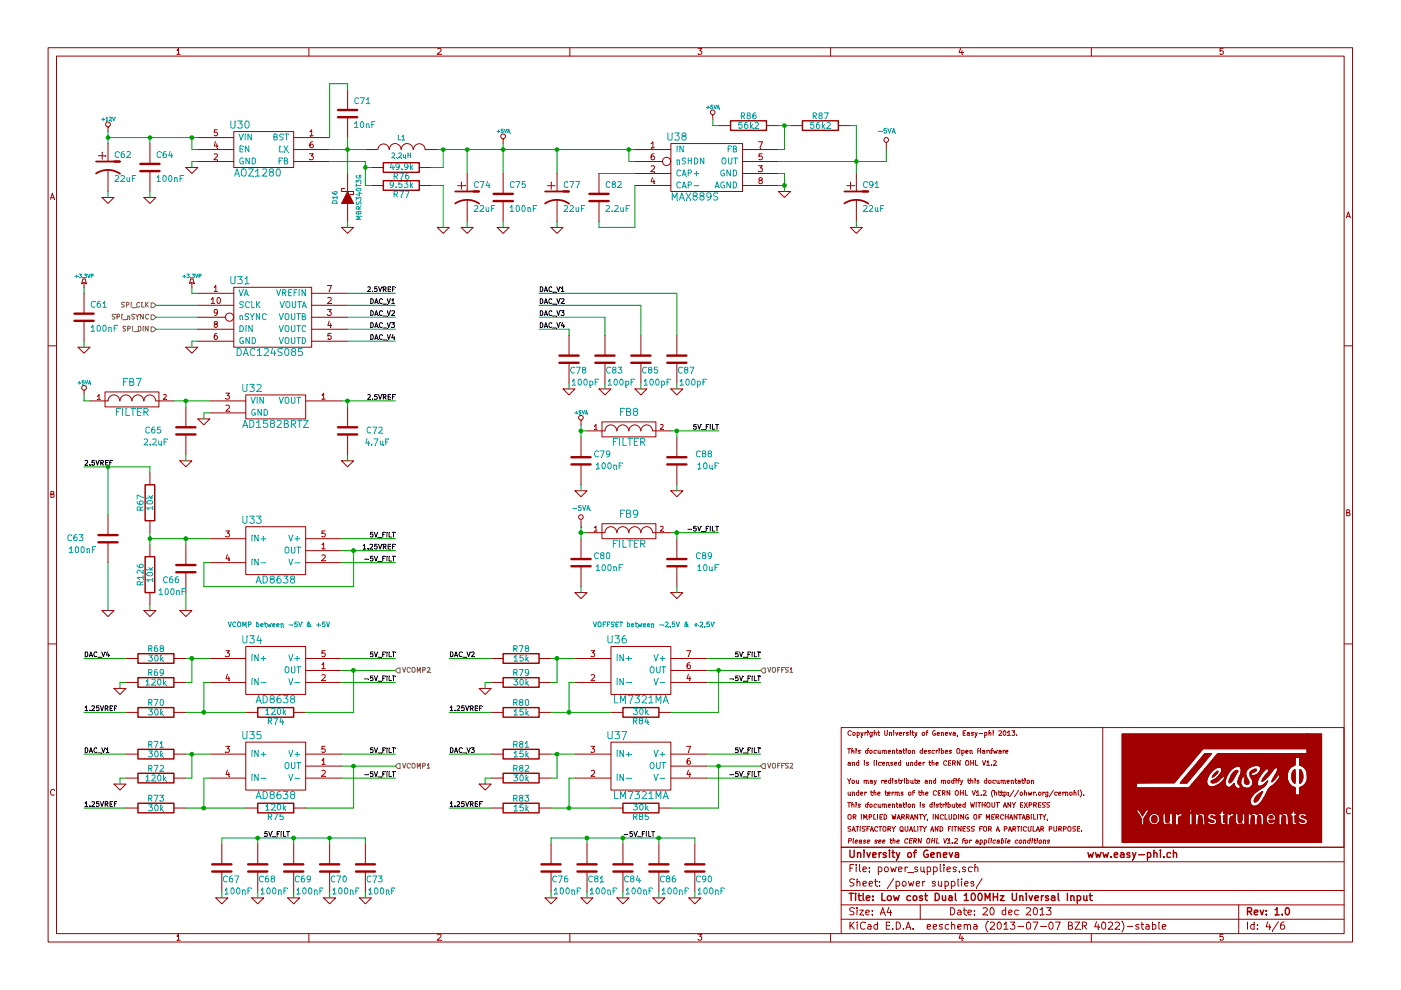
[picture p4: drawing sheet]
EESchema Schematic File Version 2
LIBS:power
LIBS:device
LIBS:transistors
LIBS:conn
LIBS:linear
LIBS:regul
LIBS:74xx
LIBS:cmos4000
LIBS:adc-dac
LIBS:memory
LIBS:xilinx
LIBS:special
LIBS:microcontrollers
LIBS:dsp
LIBS:microchip
LIBS:analog_switches
LIBS:motorola
LIBS:texas
LIBS:intel
LIBS:audio
LIBS:interface
LIBS:digital-audio
LIBS:philips
LIBS:display
LIBS:cypress
LIBS:siliconi
LIBS:opto
LIBS:atmel
LIBS:contrib
LIBS:valves
LIBS:kicad_homemade_lib
LIBS:top_level_easyphi-cache
EELAYER 27 0
EELAYER END
$Descr A4 11693 8268
encoding utf-8
Sheet 4 6
Title "Low cost Dual 100MHz Universal Input"
Date "20 dec 2013"
Rev "1.0"
Comp "University of Geneva                       www.easy-phi.ch"
Comment1 ""
Comment2 ""
Comment3 ""
Comment4 ""
$EndDescr
$Comp
L C C71
U 1 1
P 2900 950
F 0 "C71" H 2950 1050 50  0000 L CNN
F 1 "10nF" H 2950 850 50  0000 L CNN
F 2 "" H 2900 950 60  0001 C CNN
F 3 "" H 2900 950 60  0001 C CNN
	1    2900 950 
	1    0    0    -1  
$EndComp
$Comp
L C C75
U 1 1
P 4200 1650
F 0 "C75" H 4250 1750 50  0000 L CNN
F 1 "100nF" H 4250 1550 50  0000 L CNN
F 2 "" H 4200 1650 60  0001 C CNN
F 3 "" H 4200 1650 60  0001 C CNN
	1    4200 1650
	1    0    0    -1  
$EndComp
$Comp
L DIODESCH D16
U 1 1
P 2900 1650
F 0 "D16" H 2900 1750 40  0000 C CNN
F 1 "MBRS340T3G" H 2900 1550 40  0000 C CNN
F 2 "" H 2900 1650 60  0001 C CNN
F 3 "" H 2900 1650 60  0001 C CNN
	1    2900 1650
	0    -1   -1   0   
$EndComp
$Comp
L INDUCTOR L1
U 1 1
P 3350 1250
F 0 "L1" V 3450 1250 40  0000 C CNN
F 1 "2.2uH" V 3300 1250 40  0000 C CNN
F 2 "" H 3350 1250 60  0001 C CNN
F 3 "" H 3350 1250 60  0001 C CNN
	1    3350 1250
	0    -1   -1   0   
$EndComp
$Comp
L CP1 C74
U 1 1
P 3900 1650
F 0 "C74" H 3950 1750 50  0000 L CNN
F 1 "22uF" H 3950 1550 50  0000 L CNN
F 2 "" H 3900 1650 60  0001 C CNN
F 3 "" H 3900 1650 60  0001 C CNN
	1    3900 1650
	1    0    0    -1  
$EndComp
$Comp
L AOZ1280 U30
U 1 1
P 2200 1250
F 0 "U30" H 2000 1450 60  0000 C CNN
F 1 "AOZ1280" H 2150 1050 60  0000 C CNN
F 2 "~" H 2000 1550 60  0000 C CNN
F 3 "~" H 2000 1550 60  0000 C CNN
	1    2200 1250
	1    0    0    -1  
$EndComp
$Comp
L GND #PWR144
U 1 1
P 2900 1900
F 0 "#PWR144" H 2900 1900 30  0001 C CNN
F 1 "GND" H 2900 1830 30  0001 C CNN
F 2 "" H 2900 1900 60  0001 C CNN
F 3 "" H 2900 1900 60  0001 C CNN
	1    2900 1900
	1    0    0    -1  
$EndComp
$Comp
L GND #PWR148
U 1 1
P 3900 1900
F 0 "#PWR148" H 3900 1900 30  0001 C CNN
F 1 "GND" H 3900 1830 30  0001 C CNN
F 2 "" H 3900 1900 60  0001 C CNN
F 3 "" H 3900 1900 60  0001 C CNN
	1    3900 1900
	1    0    0    -1  
$EndComp
$Comp
L GND #PWR152
U 1 1
P 4200 1900
F 0 "#PWR152" H 4200 1900 30  0001 C CNN
F 1 "GND" H 4200 1830 30  0001 C CNN
F 2 "" H 4200 1900 60  0001 C CNN
F 3 "" H 4200 1900 60  0001 C CNN
	1    4200 1900
	1    0    0    -1  
$EndComp
$Comp
L R R76
U 1 1
P 3350 1400
F 0 "R76" V 3430 1400 50  0000 C CNN
F 1 "49.9k" V 3350 1400 50  0000 C CNN
F 2 "" H 3350 1400 60  0001 C CNN
F 3 "" H 3350 1400 60  0001 C CNN
	1    3350 1400
	0    1    1    0   
$EndComp
$Comp
L R R77
U 1 1
P 3350 1550
F 0 "R77" V 3430 1550 50  0000 C CNN
F 1 "9.53k" V 3350 1550 50  0000 C CNN
F 2 "" H 3350 1550 60  0001 C CNN
F 3 "" H 3350 1550 60  0001 C CNN
	1    3350 1550
	0    1    1    0   
$EndComp
$Comp
L GND #PWR147
U 1 1
P 3700 1900
F 0 "#PWR147" H 3700 1900 30  0001 C CNN
F 1 "GND" H 3700 1830 30  0001 C CNN
F 2 "" H 3700 1900 60  0001 C CNN
F 3 "" H 3700 1900 60  0001 C CNN
	1    3700 1900
	1    0    0    -1  
$EndComp
$Comp
L +5VA #PWR151
U 1 1
P 4200 1200
F 0 "#PWR151" H 4200 1330 20  0001 C CNN
F 1 "+5VA" H 4200 1300 30  0000 C CNN
F 2 "" H 4200 1200 60  0000 C CNN
F 3 "" H 4200 1200 60  0000 C CNN
	1    4200 1200
	1    0    0    -1  
$EndComp
$Comp
L +12V #PWR127
U 1 1
P 900 1100
F 0 "#PWR127" H 900 1050 20  0001 C CNN
F 1 "+12V" H 900 1200 30  0000 C CNN
F 2 "" H 900 1100 60  0000 C CNN
F 3 "" H 900 1100 60  0000 C CNN
	1    900  1100
	1    0    0    -1  
$EndComp
$Comp
L GND #PWR136
U 1 1
P 1600 1400
F 0 "#PWR136" H 1600 1400 30  0001 C CNN
F 1 "GND" H 1600 1330 30  0001 C CNN
F 2 "" H 1600 1400 60  0001 C CNN
F 3 "" H 1600 1400 60  0001 C CNN
	1    1600 1400
	1    0    0    -1  
$EndComp
$Comp
L MAX889 U38
U 1 1
P 5900 1400
F 0 "U38" H 5650 1650 60  0000 C CNN
F 1 "MAX889S" H 5800 1150 60  0000 C CNN
F 2 "" H 5150 1650 60  0000 C CNN
F 3 "" H 5150 1650 60  0000 C CNN
	1    5900 1400
	1    0    0    -1  
$EndComp
$Comp
L CP1 C77
U 1 1
P 4650 1650
F 0 "C77" H 4700 1750 50  0000 L CNN
F 1 "22uF" H 4700 1550 50  0000 L CNN
F 2 "" H 4650 1650 60  0001 C CNN
F 3 "" H 4650 1650 60  0001 C CNN
	1    4650 1650
	1    0    0    -1  
$EndComp
$Comp
L C C82
U 1 1
P 5000 1650
F 0 "C82" H 5050 1750 50  0000 L CNN
F 1 "2.2uF" H 5050 1550 50  0000 L CNN
F 2 "" H 5000 1650 60  0001 C CNN
F 3 "" H 5000 1650 60  0001 C CNN
	1    5000 1650
	1    0    0    -1  
$EndComp
$Comp
L GND #PWR154
U 1 1
P 4650 1900
F 0 "#PWR154" H 4650 1900 30  0001 C CNN
F 1 "GND" H 4650 1830 30  0001 C CNN
F 2 "" H 4650 1900 60  0001 C CNN
F 3 "" H 4650 1900 60  0001 C CNN
	1    4650 1900
	1    0    0    -1  
$EndComp
$Comp
L GND #PWR170
U 1 1
P 6550 1600
F 0 "#PWR170" H 6550 1600 30  0001 C CNN
F 1 "GND" H 6550 1530 30  0001 C CNN
F 2 "" H 6550 1600 60  0001 C CNN
F 3 "" H 6550 1600 60  0001 C CNN
	1    6550 1600
	1    0    0    -1  
$EndComp
$Comp
L R R86
U 1 1
P 6250 1050
F 0 "R86" V 6330 1050 50  0000 C CNN
F 1 "56k2" V 6250 1050 50  0000 C CNN
F 2 "" H 6250 1050 60  0001 C CNN
F 3 "" H 6250 1050 60  0001 C CNN
	1    6250 1050
	0    -1   -1   0   
$EndComp
$Comp
L +5VA #PWR169
U 1 1
P 5950 1000
F 0 "#PWR169" H 5950 1130 20  0001 C CNN
F 1 "+5VA" H 5950 1100 30  0000 C CNN
F 2 "" H 5950 1000 60  0000 C CNN
F 3 "" H 5950 1000 60  0000 C CNN
	1    5950 1000
	1    0    0    -1  
$EndComp
$Comp
L R R87
U 1 1
P 6850 1050
F 0 "R87" V 6930 1050 50  0000 C CNN
F 1 "56k2" V 6850 1050 50  0000 C CNN
F 2 "" H 6850 1050 60  0001 C CNN
F 3 "" H 6850 1050 60  0001 C CNN
	1    6850 1050
	0    -1   -1   0   
$EndComp
$Comp
L -5VA #PWR172
U 1 1
P 7400 1250
F 0 "#PWR172" H 7400 1450 40  0001 C CNN
F 1 "-5VA" H 7400 1400 40  0000 C CNN
F 2 "" H 7400 1250 60  0000 C CNN
F 3 "" H 7400 1250 60  0000 C CNN
	1    7400 1250
	1    0    0    -1  
$EndComp
$Comp
L CP1 C91
U 1 1
P 7150 1650
F 0 "C91" H 7200 1750 50  0000 L CNN
F 1 "22uF" H 7200 1550 50  0000 L CNN
F 2 "" H 7150 1650 60  0001 C CNN
F 3 "" H 7150 1650 60  0001 C CNN
	1    7150 1650
	1    0    0    -1  
$EndComp
$Comp
L GND #PWR171
U 1 1
P 7150 1900
F 0 "#PWR171" H 7150 1900 30  0001 C CNN
F 1 "GND" H 7150 1830 30  0001 C CNN
F 2 "" H 7150 1900 60  0001 C CNN
F 3 "" H 7150 1900 60  0001 C CNN
	1    7150 1900
	1    0    0    -1  
$EndComp
Connection ~ 3900 1250
Wire Wire Line
	3900 1250 3900 1450
Wire Wire Line
	3650 1250 5300 1250
Wire Wire Line
	2750 1150 2750 700 
Wire Wire Line
	2750 700  2900 700 
Wire Wire Line
	2900 700  2900 750 
Wire Wire Line
	2900 1900 2900 1850
Wire Wire Line
	2750 1250 3050 1250
Wire Wire Line
	4200 1200 4200 1450
Wire Wire Line
	3900 1900 3900 1850
Wire Wire Line
	4200 1850 4200 1900
Connection ~ 4200 1250
Wire Wire Line
	2900 1150 2900 1450
Connection ~ 2900 1250
Wire Wire Line
	3700 1900 3700 1550
Wire Wire Line
	3700 1550 3600 1550
Wire Wire Line
	3600 1400 3700 1400
Wire Wire Line
	3700 1400 3700 1250
Connection ~ 3700 1250
Wire Wire Line
	3050 1550 3100 1550
Wire Wire Line
	3050 1350 3050 1550
Wire Wire Line
	3050 1350 2750 1350
Wire Wire Line
	3100 1400 3050 1400
Connection ~ 3050 1400
Wire Wire Line
	1650 1250 1600 1250
Wire Wire Line
	900  1150 1650 1150
Connection ~ 1600 1150
Wire Wire Line
	1650 1350 1600 1350
Wire Wire Line
	1600 1350 1600 1400
Wire Wire Line
	4650 1900 4650 1850
Wire Wire Line
	4650 1450 4650 1250
Connection ~ 4650 1250
Wire Wire Line
	5300 1350 5250 1350
Wire Wire Line
	5250 1350 5250 1250
Connection ~ 5250 1250
Wire Wire Line
	5300 1450 5000 1450
Wire Wire Line
	5000 1850 5000 1900
Wire Wire Line
	5000 1900 5300 1900
Wire Wire Line
	5300 1900 5300 1550
Wire Wire Line
	6550 1450 6550 1600
Wire Wire Line
	6550 1450 6500 1450
Wire Wire Line
	6500 1550 6550 1550
Connection ~ 6550 1550
Wire Wire Line
	6000 1050 5950 1050
Wire Wire Line
	5950 1050 5950 1000
Wire Wire Line
	6500 1250 6550 1250
Wire Wire Line
	6550 1250 6550 1050
Wire Wire Line
	6500 1050 6600 1050
Connection ~ 6550 1050
Wire Wire Line
	6500 1350 7400 1350
Wire Wire Line
	7400 1350 7400 1250
Wire Wire Line
	7100 1050 7150 1050
Wire Wire Line
	7150 1050 7150 1450
Connection ~ 7150 1350
Wire Wire Line
	7150 1900 7150 1850
$Comp
L DAC124S085 U31
U 1 1
P 2250 2650
F 0 "U31" H 2000 2950 60  0000 C CNN
F 1 "DAC124S085" H 2250 2350 60  0000 C CNN
F 2 "" H 2250 3000 60  0000 C CNN
F 3 "" H 2250 3000 60  0000 C CNN
	1    2250 2650
	1    0    0    -1  
$EndComp
$Comp
L CP1 C62
U 1 1
P 900 1400
F 0 "C62" H 950 1500 50  0000 L CNN
F 1 "22uF" H 950 1300 50  0000 L CNN
F 2 "" H 900 1400 60  0001 C CNN
F 3 "" H 900 1400 60  0001 C CNN
	1    900  1400
	1    0    0    -1  
$EndComp
$Comp
L C C64
U 1 1
P 1250 1400
F 0 "C64" H 1300 1500 50  0000 L CNN
F 1 "100nF" H 1300 1300 50  0000 L CNN
F 2 "" H 1250 1400 60  0001 C CNN
F 3 "" H 1250 1400 60  0001 C CNN
	1    1250 1400
	1    0    0    -1  
$EndComp
$Comp
L GND #PWR128
U 1 1
P 900 1650
F 0 "#PWR128" H 900 1650 30  0001 C CNN
F 1 "GND" H 900 1580 30  0001 C CNN
F 2 "" H 900 1650 60  0001 C CNN
F 3 "" H 900 1650 60  0001 C CNN
	1    900  1650
	1    0    0    -1  
$EndComp
$Comp
L GND #PWR132
U 1 1
P 1250 1650
F 0 "#PWR132" H 1250 1650 30  0001 C CNN
F 1 "GND" H 1250 1580 30  0001 C CNN
F 2 "" H 1250 1650 60  0001 C CNN
F 3 "" H 1250 1650 60  0001 C CNN
	1    1250 1650
	1    0    0    -1  
$EndComp
Wire Wire Line
	1600 1250 1600 1150
Wire Wire Line
	900  1100 900  1200
Connection ~ 900  1150
Wire Wire Line
	1250 1150 1250 1200
Connection ~ 1250 1150
Wire Wire Line
	900  1600 900  1650
Wire Wire Line
	1250 1600 1250 1650
$Comp
L C C61
U 1 1
P 700 2650
F 0 "C61" H 750 2750 50  0000 L CNN
F 1 "100nF" H 750 2550 50  0000 L CNN
F 2 "" H 700 2650 60  0001 C CNN
F 3 "" H 700 2650 60  0001 C CNN
	1    700  2650
	1    0    0    -1  
$EndComp
$Comp
L GND #PWR138
U 1 1
P 1600 2900
F 0 "#PWR138" H 1600 2900 30  0001 C CNN
F 1 "GND" H 1600 2830 30  0001 C CNN
F 2 "" H 1600 2900 60  0001 C CNN
F 3 "" H 1600 2900 60  0001 C CNN
	1    1600 2900
	1    0    0    -1  
$EndComp
$Comp
L GND #PWR125
U 1 1
P 700 2900
F 0 "#PWR125" H 700 2900 30  0001 C CNN
F 1 "GND" H 700 2830 30  0001 C CNN
F 2 "" H 700 2900 60  0001 C CNN
F 3 "" H 700 2900 60  0001 C CNN
	1    700  2900
	1    0    0    -1  
$EndComp
Wire Wire Line
	700  2900 700  2850
Wire Wire Line
	700  2450 700  2400
Wire Wire Line
	1650 2850 1600 2850
Wire Wire Line
	1600 2850 1600 2900
Wire Wire Line
	1650 2450 1600 2450
Wire Wire Line
	1600 2450 1600 2400
Text HLabel 1300 2550 0    40   Input ~ 0
SPI_CLK
Text HLabel 1300 2650 0    40   Input ~ 0
SPI_nSYNC
Text HLabel 1300 2750 0    40   Input ~ 0
SPI_DIN
Wire Wire Line
	1650 2550 1300 2550
Wire Wire Line
	1300 2650 1650 2650
Wire Wire Line
	1650 2750 1300 2750
$Comp
L AD1582BRTZ U32
U 1 1
P 2300 3400
F 0 "U32" H 2100 3550 60  0000 C CNN
F 1 "AD1582BRTZ" H 2300 3250 60  0000 C CNN
F 2 "~" H 2300 3400 60  0000 C CNN
F 3 "~" H 2300 3400 60  0000 C CNN
	1    2300 3400
	1    0    0    -1  
$EndComp
$Comp
L FILTER FB7
U 1 1
P 1100 3350
F 0 "FB7" H 1100 3500 60  0000 C CNN
F 1 "FILTER" H 1100 3250 60  0000 C CNN
F 2 "~" H 1100 3350 60  0000 C CNN
F 3 "~" H 1100 3350 60  0000 C CNN
	1    1100 3350
	1    0    0    -1  
$EndComp
$Comp
L GND #PWR139
U 1 1
P 1700 3500
F 0 "#PWR139" H 1700 3500 30  0001 C CNN
F 1 "GND" H 1700 3430 30  0001 C CNN
F 2 "" H 1700 3500 60  0001 C CNN
F 3 "" H 1700 3500 60  0001 C CNN
	1    1700 3500
	1    0    0    -1  
$EndComp
Wire Wire Line
	1750 3450 1700 3450
Wire Wire Line
	1700 3450 1700 3500
$Comp
L +5VA #PWR126
U 1 1
P 700 3300
F 0 "#PWR126" H 700 3430 20  0001 C CNN
F 1 "+5VA" H 700 3400 30  0000 C CNN
F 2 "" H 700 3300 60  0000 C CNN
F 3 "" H 700 3300 60  0000 C CNN
	1    700  3300
	1    0    0    -1  
$EndComp
Wire Wire Line
	750  3350 700  3350
Wire Wire Line
	700  3350 700  3300
$Comp
L C C65
U 1 1
P 1550 3600
F 0 "C65" H 1750 3600 50  0000 L CNN
F 1 "2.2uF" H 1700 3500 50  0000 L CNN
F 2 "" H 1550 3600 60  0001 C CNN
F 3 "" H 1550 3600 60  0001 C CNN
	1    1550 3600
	-1   0    0    -1  
$EndComp
$Comp
L GND #PWR134
U 1 1
P 1550 3850
F 0 "#PWR134" H 1550 3850 30  0001 C CNN
F 1 "GND" H 1550 3780 30  0001 C CNN
F 2 "" H 1550 3850 60  0001 C CNN
F 3 "" H 1550 3850 60  0001 C CNN
	1    1550 3850
	1    0    0    -1  
$EndComp
Wire Wire Line
	1550 3850 1550 3800
Wire Wire Line
	1450 3350 1750 3350
Wire Wire Line
	1550 3400 1550 3350
Connection ~ 1550 3350
$Comp
L C C72
U 1 1
P 2900 3600
F 0 "C72" H 2600 3600 50  0000 L CNN
F 1 "4.7uF" H 2550 3500 50  0000 L CNN
F 2 "" H 2900 3600 60  0001 C CNN
F 3 "" H 2900 3600 60  0001 C CNN
	1    2900 3600
	-1   0    0    -1  
$EndComp
$Comp
L GND #PWR145
U 1 1
P 2900 3850
F 0 "#PWR145" H 2900 3850 30  0001 C CNN
F 1 "GND" H 2900 3780 30  0001 C CNN
F 2 "" H 2900 3850 60  0001 C CNN
F 3 "" H 2900 3850 60  0001 C CNN
	1    2900 3850
	1    0    0    -1  
$EndComp
Wire Wire Line
	2900 3850 2900 3800
Wire Wire Line
	2850 3350 3300 3350
Wire Wire Line
	2900 3350 2900 3400
Connection ~ 2900 3350
Text Label 3300 3350 2    40   ~ 0
2.5VREF
Text Label 3300 2450 2    40   ~ 0
2.5VREF
Wire Wire Line
	3300 2450 2900 2450
Wire Wire Line
	2900 2550 3300 2550
Wire Wire Line
	2900 2650 3300 2650
Wire Wire Line
	2900 2750 3300 2750
Wire Wire Line
	3300 2850 2900 2850
Text Label 3300 2550 2    40   ~ 0
DAC_V1
Text Label 3300 2650 2    40   ~ 0
DAC_V2
Text Label 3300 2750 2    40   ~ 0
DAC_V3
Text Label 3300 2850 2    40   ~ 0
DAC_V4
$Comp
L AD8638 U33
U 1 1
P 2300 4600
F 0 "U33" H 2100 4850 60  0000 C CNN
F 1 "AD8638" H 2300 4350 60  0000 C CNN
F 2 "~" H 2300 4600 60  0000 C CNN
F 3 "~" H 2300 4600 60  0000 C CNN
	1    2300 4600
	1    0    0    -1  
$EndComp
Text Label 700  3900 0    40   ~ 0
2.5VREF
$Comp
L C C63
U 1 1
P 900 4500
F 0 "C63" H 1100 4500 50  0000 L CNN
F 1 "100nF" H 1000 4400 50  0000 L CNN
F 2 "" H 900 4500 60  0001 C CNN
F 3 "" H 900 4500 60  0001 C CNN
	1    900  4500
	-1   0    0    -1  
$EndComp
Wire Wire Line
	700  3900 1250 3900
Wire Wire Line
	1250 3900 1250 3950
Wire Wire Line
	900  4300 900  3900
Connection ~ 900  3900
$Comp
L GND #PWR133
U 1 1
P 1250 5100
F 0 "#PWR133" H 1250 5100 30  0001 C CNN
F 1 "GND" H 1250 5030 30  0001 C CNN
F 2 "" H 1250 5100 60  0001 C CNN
F 3 "" H 1250 5100 60  0001 C CNN
	1    1250 5100
	1    0    0    -1  
$EndComp
$Comp
L GND #PWR129
U 1 1
P 900 5100
F 0 "#PWR129" H 900 5100 30  0001 C CNN
F 1 "GND" H 900 5030 30  0001 C CNN
F 2 "" H 900 5100 60  0001 C CNN
F 3 "" H 900 5100 60  0001 C CNN
	1    900  5100
	1    0    0    -1  
$EndComp
Wire Wire Line
	900  5100 900  4700
Wire Wire Line
	1250 5050 1250 5100
$Comp
L C C66
U 1 1
P 1550 4750
F 0 "C66" H 1600 4650 50  0000 L CNN
F 1 "100nF" H 1550 4550 50  0000 L CNN
F 2 "" H 1550 4750 60  0001 C CNN
F 3 "" H 1550 4750 60  0001 C CNN
	1    1550 4750
	-1   0    0    -1  
$EndComp
Wire Wire Line
	1750 4700 1700 4700
Wire Wire Line
	1700 4700 1700 4900
Wire Wire Line
	1700 4900 2950 4900
Wire Wire Line
	2950 4900 2950 4600
Wire Wire Line
	2850 4600 3300 4600
Connection ~ 2950 4600
Text Label 3300 4600 2    40   ~ 0
1.25VREF
Wire Wire Line
	1250 4500 1750 4500
Wire Wire Line
	1550 4550 1550 4500
Connection ~ 1550 4500
Wire Wire Line
	1550 5100 1550 4950
$Comp
L FILTER FB8
U 1 1
P 5250 3600
F 0 "FB8" H 5250 3750 60  0000 C CNN
F 1 "FILTER" H 5250 3500 60  0000 C CNN
F 2 "~" H 5250 3600 60  0000 C CNN
F 3 "~" H 5250 3600 60  0000 C CNN
	1    5250 3600
	1    0    0    -1  
$EndComp
$Comp
L FILTER FB9
U 1 1
P 5250 4450
F 0 "FB9" H 5250 4600 60  0000 C CNN
F 1 "FILTER" H 5250 4350 60  0000 C CNN
F 2 "~" H 5250 4450 60  0000 C CNN
F 3 "~" H 5250 4450 60  0000 C CNN
	1    5250 4450
	1    0    0    -1  
$EndComp
$Comp
L C C79
U 1 1
P 4850 3850
F 0 "C79" H 4600 3900 50  0000 L CNN
F 1 "100nF" H 4500 3800 50  0000 L CNN
F 2 "" H 4850 3850 60  0001 C CNN
F 3 "" H 4850 3850 60  0001 C CNN
	1    4850 3850
	-1   0    0    -1  
$EndComp
$Comp
L C C80
U 1 1
P 4850 4700
F 0 "C80" H 4600 4750 50  0000 L CNN
F 1 "100nF" H 4500 4650 50  0000 L CNN
F 2 "" H 4850 4700 60  0001 C CNN
F 3 "" H 4850 4700 60  0001 C CNN
	1    4850 4700
	-1   0    0    -1  
$EndComp
$Comp
L GND #PWR157
U 1 1
P 4850 4100
F 0 "#PWR157" H 4850 4100 30  0001 C CNN
F 1 "GND" H 4850 4030 30  0001 C CNN
F 2 "" H 4850 4100 60  0001 C CNN
F 3 "" H 4850 4100 60  0001 C CNN
	1    4850 4100
	1    0    0    -1  
$EndComp
$Comp
L GND #PWR159
U 1 1
P 4850 4950
F 0 "#PWR159" H 4850 4950 30  0001 C CNN
F 1 "GND" H 4850 4880 30  0001 C CNN
F 2 "" H 4850 4950 60  0001 C CNN
F 3 "" H 4850 4950 60  0001 C CNN
	1    4850 4950
	1    0    0    -1  
$EndComp
$Comp
L +5VA #PWR156
U 1 1
P 4850 3550
F 0 "#PWR156" H 4850 3680 20  0001 C CNN
F 1 "+5VA" H 4850 3650 30  0000 C CNN
F 2 "" H 4850 3550 60  0000 C CNN
F 3 "" H 4850 3550 60  0000 C CNN
	1    4850 3550
	1    0    0    -1  
$EndComp
Wire Wire Line
	4900 3600 4850 3600
Wire Wire Line
	4850 3550 4850 3650
Connection ~ 4850 3600
$Comp
L -5VA #PWR158
U 1 1
P 4850 4400
F 0 "#PWR158" H 4850 4600 40  0001 C CNN
F 1 "-5VA" H 4850 4550 40  0000 C CNN
F 2 "" H 4850 4400 60  0000 C CNN
F 3 "" H 4850 4400 60  0000 C CNN
	1    4850 4400
	1    0    0    -1  
$EndComp
Wire Wire Line
	4850 4100 4850 4050
Wire Wire Line
	4850 4900 4850 4950
Wire Wire Line
	4900 4450 4850 4450
Wire Wire Line
	4850 4400 4850 4500
Connection ~ 4850 4450
$Comp
L C C88
U 1 1
P 5650 3850
F 0 "C88" H 5350 3900 50  0000 L CNN
F 1 "10uF" H 5300 3800 50  0000 L CNN
F 2 "" H 5650 3850 60  0001 C CNN
F 3 "" H 5650 3850 60  0001 C CNN
	1    5650 3850
	-1   0    0    -1  
$EndComp
$Comp
L GND #PWR166
U 1 1
P 5650 4100
F 0 "#PWR166" H 5650 4100 30  0001 C CNN
F 1 "GND" H 5650 4030 30  0001 C CNN
F 2 "" H 5650 4100 60  0001 C CNN
F 3 "" H 5650 4100 60  0001 C CNN
	1    5650 4100
	1    0    0    -1  
$EndComp
$Comp
L C C89
U 1 1
P 5650 4700
F 0 "C89" H 5350 4750 50  0000 L CNN
F 1 "10uF" H 5300 4650 50  0000 L CNN
F 2 "" H 5650 4700 60  0001 C CNN
F 3 "" H 5650 4700 60  0001 C CNN
	1    5650 4700
	-1   0    0    -1  
$EndComp
$Comp
L GND #PWR167
U 1 1
P 5650 4950
F 0 "#PWR167" H 5650 4950 30  0001 C CNN
F 1 "GND" H 5650 4880 30  0001 C CNN
F 2 "" H 5650 4950 60  0001 C CNN
F 3 "" H 5650 4950 60  0001 C CNN
	1    5650 4950
	1    0    0    -1  
$EndComp
Wire Wire Line
	5650 4950 5650 4900
Wire Wire Line
	5600 4450 6000 4450
Wire Wire Line
	5650 4450 5650 4500
Wire Wire Line
	5600 3600 6000 3600
Wire Wire Line
	5650 3600 5650 3650
Connection ~ 5650 4450
Connection ~ 5650 3600
Wire Wire Line
	5650 4100 5650 4050
Text Label 6000 3600 2    40   ~ 0
5V_FILT
Text Label 6000 4450 2    40   ~ 0
-5V_FILT
Wire Wire Line
	2850 4500 3300 4500
Wire Wire Line
	2850 4700 3300 4700
Text Label 3300 4700 2    40   ~ 0
-5V_FILT
Text Label 3300 4500 2    40   ~ 0
5V_FILT
$Comp
L AD8638 U34
U 1 1
P 2300 5600
F 0 "U34" H 2100 5850 60  0000 C CNN
F 1 "AD8638" H 2300 5350 60  0000 C CNN
F 2 "~" H 2300 5600 60  0000 C CNN
F 3 "~" H 2300 5600 60  0000 C CNN
	1    2300 5600
	1    0    0    -1  
$EndComp
$Comp
L R R68
U 1 1
P 1300 5500
F 0 "R68" V 1380 5500 50  0000 C CNN
F 1 "30k" V 1300 5500 50  0000 C CNN
F 2 "" H 1300 5500 60  0001 C CNN
F 3 "" H 1300 5500 60  0001 C CNN
	1    1300 5500
	0    -1   -1   0   
$EndComp
$Comp
L R R69
U 1 1
P 1300 5700
F 0 "R69" V 1380 5700 50  0000 C CNN
F 1 "120k" V 1300 5700 50  0000 C CNN
F 2 "" H 1300 5700 60  0001 C CNN
F 3 "" H 1300 5700 60  0001 C CNN
	1    1300 5700
	0    -1   -1   0   
$EndComp
$Comp
L R R70
U 1 1
P 1300 5950
F 0 "R70" V 1380 5950 50  0000 C CNN
F 1 "30k" V 1300 5950 50  0000 C CNN
F 2 "" H 1300 5950 60  0001 C CNN
F 3 "" H 1300 5950 60  0001 C CNN
	1    1300 5950
	0    -1   -1   0   
$EndComp
$Comp
L GND #PWR130
U 1 1
P 1000 5750
F 0 "#PWR130" H 1000 5750 30  0001 C CNN
F 1 "GND" H 1000 5680 30  0001 C CNN
F 2 "" H 1000 5750 60  0001 C CNN
F 3 "" H 1000 5750 60  0001 C CNN
	1    1000 5750
	1    0    0    -1  
$EndComp
Wire Wire Line
	1050 5700 1000 5700
Wire Wire Line
	1050 5500 700  5500
Text Label 700  6300 0    40   ~ 0
DAC_V1
Wire Wire Line
	1550 5500 1750 5500
Wire Wire Line
	1550 5700 1600 5700
Wire Wire Line
	1600 5700 1600 5500
Connection ~ 1600 5500
$Comp
L R R74
U 1 1
P 2300 5950
F 0 "R74" V 2380 5950 50  0000 C CNN
F 1 "120k" V 2300 5950 50  0000 C CNN
F 2 "" H 2300 5950 60  0001 C CNN
F 3 "" H 2300 5950 60  0001 C CNN
	1    2300 5950
	0    1    1    0   
$EndComp
Wire Wire Line
	1000 5700 1000 5750
Wire Wire Line
	1050 5950 700  5950
Text Label 700  5950 0    40   ~ 0
1.25VREF
Wire Wire Line
	2850 5600 3300 5600
Wire Wire Line
	2950 5600 2950 5950
Wire Wire Line
	2950 5950 2550 5950
Wire Wire Line
	1550 5950 2050 5950
Wire Wire Line
	1750 5700 1700 5700
Wire Wire Line
	1700 5700 1700 5950
Connection ~ 1700 5950
Wire Wire Line
	2850 5500 3300 5500
Wire Wire Line
	2850 5700 3300 5700
Text Label 3300 5500 2    40   ~ 0
5V_FILT
Text Label 3300 5700 2    40   ~ 0
-5V_FILT
Connection ~ 2950 5600
Text HLabel 3300 6400 2    40   Input ~ 0
VCOMP1
$Comp
L AD8638 U35
U 1 1
P 2300 6400
F 0 "U35" H 2100 6650 60  0000 C CNN
F 1 "AD8638" H 2300 6150 60  0000 C CNN
F 2 "~" H 2300 6400 60  0000 C CNN
F 3 "~" H 2300 6400 60  0000 C CNN
	1    2300 6400
	1    0    0    -1  
$EndComp
$Comp
L R R71
U 1 1
P 1300 6300
F 0 "R71" V 1380 6300 50  0000 C CNN
F 1 "30k" V 1300 6300 50  0000 C CNN
F 2 "" H 1300 6300 60  0001 C CNN
F 3 "" H 1300 6300 60  0001 C CNN
	1    1300 6300
	0    -1   -1   0   
$EndComp
$Comp
L R R72
U 1 1
P 1300 6500
F 0 "R72" V 1380 6500 50  0000 C CNN
F 1 "120k" V 1300 6500 50  0000 C CNN
F 2 "" H 1300 6500 60  0001 C CNN
F 3 "" H 1300 6500 60  0001 C CNN
	1    1300 6500
	0    -1   -1   0   
$EndComp
$Comp
L R R73
U 1 1
P 1300 6750
F 0 "R73" V 1380 6750 50  0000 C CNN
F 1 "30k" V 1300 6750 50  0000 C CNN
F 2 "" H 1300 6750 60  0001 C CNN
F 3 "" H 1300 6750 60  0001 C CNN
	1    1300 6750
	0    -1   -1   0   
$EndComp
$Comp
L GND #PWR131
U 1 1
P 1000 6550
F 0 "#PWR131" H 1000 6550 30  0001 C CNN
F 1 "GND" H 1000 6480 30  0001 C CNN
F 2 "" H 1000 6550 60  0001 C CNN
F 3 "" H 1000 6550 60  0001 C CNN
	1    1000 6550
	1    0    0    -1  
$EndComp
Wire Wire Line
	1050 6500 1000 6500
Wire Wire Line
	1050 6300 700  6300
Text Label 3750 5500 0    40   ~ 0
DAC_V2
Wire Wire Line
	1550 6300 1750 6300
Wire Wire Line
	1550 6500 1600 6500
Wire Wire Line
	1600 6500 1600 6300
Connection ~ 1600 6300
$Comp
L R R75
U 1 1
P 2300 6750
F 0 "R75" V 2380 6750 50  0000 C CNN
F 1 "120k" V 2300 6750 50  0000 C CNN
F 2 "" H 2300 6750 60  0001 C CNN
F 3 "" H 2300 6750 60  0001 C CNN
	1    2300 6750
	0    1    1    0   
$EndComp
Wire Wire Line
	1000 6500 1000 6550
Wire Wire Line
	1050 6750 700  6750
Text Label 700  6750 0    40   ~ 0
1.25VREF
Wire Wire Line
	2850 6400 3300 6400
Wire Wire Line
	2950 6400 2950 6750
Wire Wire Line
	2950 6750 2550 6750
Wire Wire Line
	1550 6750 2050 6750
Wire Wire Line
	1750 6500 1700 6500
Wire Wire Line
	1700 6500 1700 6750
Connection ~ 1700 6750
Wire Wire Line
	2850 6300 3300 6300
Wire Wire Line
	2850 6500 3300 6500
Text Label 3300 6300 2    40   ~ 0
5V_FILT
Text Label 3300 6500 2    40   ~ 0
-5V_FILT
Connection ~ 2950 6400
Text HLabel 3300 5600 2    40   Input ~ 0
VCOMP2
Text Notes 1900 5250 0    40   ~ 0
VCOMP between -5V & +5V\n
$Comp
L R R78
U 1 1
P 4350 5500
F 0 "R78" V 4430 5500 50  0000 C CNN
F 1 "15k" V 4350 5500 50  0000 C CNN
F 2 "" H 4350 5500 60  0001 C CNN
F 3 "" H 4350 5500 60  0001 C CNN
	1    4350 5500
	0    -1   -1   0   
$EndComp
$Comp
L R R79
U 1 1
P 4350 5700
F 0 "R79" V 4430 5700 50  0000 C CNN
F 1 "30k" V 4350 5700 50  0000 C CNN
F 2 "" H 4350 5700 60  0001 C CNN
F 3 "" H 4350 5700 60  0001 C CNN
	1    4350 5700
	0    -1   -1   0   
$EndComp
$Comp
L R R80
U 1 1
P 4350 5950
F 0 "R80" V 4430 5950 50  0000 C CNN
F 1 "15k" V 4350 5950 50  0000 C CNN
F 2 "" H 4350 5950 60  0001 C CNN
F 3 "" H 4350 5950 60  0001 C CNN
	1    4350 5950
	0    -1   -1   0   
$EndComp
$Comp
L GND #PWR149
U 1 1
P 4050 5750
F 0 "#PWR149" H 4050 5750 30  0001 C CNN
F 1 "GND" H 4050 5680 30  0001 C CNN
F 2 "" H 4050 5750 60  0001 C CNN
F 3 "" H 4050 5750 60  0001 C CNN
	1    4050 5750
	1    0    0    -1  
$EndComp
Wire Wire Line
	4100 5700 4050 5700
Wire Wire Line
	4100 5500 3750 5500
Text Label 3750 6300 0    40   ~ 0
DAC_V3
Wire Wire Line
	4600 5500 4800 5500
Wire Wire Line
	4600 5700 4650 5700
Wire Wire Line
	4650 5700 4650 5500
Connection ~ 4650 5500
$Comp
L R R84
U 1 1
P 5350 5950
F 0 "R84" V 5430 5950 50  0000 C CNN
F 1 "30k" V 5350 5950 50  0000 C CNN
F 2 "" H 5350 5950 60  0001 C CNN
F 3 "" H 5350 5950 60  0001 C CNN
	1    5350 5950
	0    1    1    0   
$EndComp
Wire Wire Line
	4050 5700 4050 5750
Wire Wire Line
	4100 5950 3750 5950
Text Label 3750 5950 0    40   ~ 0
1.25VREF
Wire Wire Line
	5900 5600 6350 5600
Wire Wire Line
	6000 5600 6000 5950
Wire Wire Line
	6000 5950 5600 5950
Wire Wire Line
	4600 5950 5100 5950
Wire Wire Line
	4800 5700 4750 5700
Wire Wire Line
	4750 5700 4750 5950
Connection ~ 4750 5950
Wire Wire Line
	5900 5500 6350 5500
Wire Wire Line
	5900 5700 6350 5700
Text Label 6350 5500 2    40   ~ 0
5V_FILT
Text Label 6350 5700 2    40   ~ 0
-5V_FILT
Connection ~ 6000 5600
Text HLabel 6350 5600 2    40   Input ~ 0
VOFFS1
Text Notes 4950 5250 0    40   ~ 0
VOFFSET between -2.5V & +2.5V\n
$Comp
L LM7321MA U36
U 1 1
P 5350 5600
F 0 "U36" H 5150 5850 60  0000 C CNN
F 1 "LM7321MA" H 5350 5350 60  0000 C CNN
F 2 "~" H 5350 5600 60  0000 C CNN
F 3 "~" H 5350 5600 60  0000 C CNN
	1    5350 5600
	1    0    0    -1  
$EndComp
$Comp
L R R81
U 1 1
P 4350 6300
F 0 "R81" V 4430 6300 50  0000 C CNN
F 1 "15k" V 4350 6300 50  0000 C CNN
F 2 "" H 4350 6300 60  0001 C CNN
F 3 "" H 4350 6300 60  0001 C CNN
	1    4350 6300
	0    -1   -1   0   
$EndComp
$Comp
L R R82
U 1 1
P 4350 6500
F 0 "R82" V 4430 6500 50  0000 C CNN
F 1 "30k" V 4350 6500 50  0000 C CNN
F 2 "" H 4350 6500 60  0001 C CNN
F 3 "" H 4350 6500 60  0001 C CNN
	1    4350 6500
	0    -1   -1   0   
$EndComp
$Comp
L R R83
U 1 1
P 4350 6750
F 0 "R83" V 4430 6750 50  0000 C CNN
F 1 "15k" V 4350 6750 50  0000 C CNN
F 2 "" H 4350 6750 60  0001 C CNN
F 3 "" H 4350 6750 60  0001 C CNN
	1    4350 6750
	0    -1   -1   0   
$EndComp
$Comp
L GND #PWR150
U 1 1
P 4050 6550
F 0 "#PWR150" H 4050 6550 30  0001 C CNN
F 1 "GND" H 4050 6480 30  0001 C CNN
F 2 "" H 4050 6550 60  0001 C CNN
F 3 "" H 4050 6550 60  0001 C CNN
	1    4050 6550
	1    0    0    -1  
$EndComp
Wire Wire Line
	4100 6500 4050 6500
Wire Wire Line
	4100 6300 3750 6300
Text Label 700  5500 0    40   ~ 0
DAC_V4
Wire Wire Line
	4600 6300 4800 6300
Wire Wire Line
	4600 6500 4650 6500
Wire Wire Line
	4650 6500 4650 6300
Connection ~ 4650 6300
$Comp
L R R85
U 1 1
P 5350 6750
F 0 "R85" V 5430 6750 50  0000 C CNN
F 1 "30k" V 5350 6750 50  0000 C CNN
F 2 "" H 5350 6750 60  0001 C CNN
F 3 "" H 5350 6750 60  0001 C CNN
	1    5350 6750
	0    1    1    0   
$EndComp
Wire Wire Line
	4050 6500 4050 6550
Wire Wire Line
	4100 6750 3750 6750
Text Label 3750 6750 0    40   ~ 0
1.25VREF
Wire Wire Line
	5900 6400 6350 6400
Wire Wire Line
	6000 6400 6000 6750
Wire Wire Line
	6000 6750 5600 6750
Wire Wire Line
	4600 6750 5100 6750
Wire Wire Line
	4800 6500 4750 6500
Wire Wire Line
	4750 6500 4750 6750
Connection ~ 4750 6750
Wire Wire Line
	5900 6300 6350 6300
Wire Wire Line
	5900 6500 6350 6500
Text Label 6350 6300 2    40   ~ 0
5V_FILT
Text Label 6350 6500 2    40   ~ 0
-5V_FILT
Connection ~ 6000 6400
Text HLabel 6350 6400 2    40   Input ~ 0
VOFFS2
$Comp
L LM7321MA U37
U 1 1
P 5350 6400
F 0 "U37" H 5150 6650 60  0000 C CNN
F 1 "LM7321MA" H 5350 6150 60  0000 C CNN
F 2 "~" H 5350 6400 60  0000 C CNN
F 3 "~" H 5350 6400 60  0000 C CNN
	1    5350 6400
	1    0    0    -1  
$EndComp
Text Label 2200 7000 0    40   ~ 0
5V_FILT
$Comp
L C C67
U 1 1
P 1850 7250
F 0 "C67" H 1700 7150 50  0000 L CNN
F 1 "100nF" H 1600 7050 50  0000 L CNN
F 2 "" H 1850 7250 60  0001 C CNN
F 3 "" H 1850 7250 60  0001 C CNN
	1    1850 7250
	-1   0    0    -1  
$EndComp
$Comp
L C C68
U 1 1
P 2150 7250
F 0 "C68" H 2000 7150 50  0000 L CNN
F 1 "100nF" H 1900 7050 50  0000 L CNN
F 2 "" H 2150 7250 60  0001 C CNN
F 3 "" H 2150 7250 60  0001 C CNN
	1    2150 7250
	-1   0    0    -1  
$EndComp
$Comp
L C C69
U 1 1
P 2450 7250
F 0 "C69" H 2300 7150 50  0000 L CNN
F 1 "100nF" H 2200 7050 50  0000 L CNN
F 2 "" H 2450 7250 60  0001 C CNN
F 3 "" H 2450 7250 60  0001 C CNN
	1    2450 7250
	-1   0    0    -1  
$EndComp
$Comp
L C C70
U 1 1
P 2750 7250
F 0 "C70" H 2600 7150 50  0000 L CNN
F 1 "100nF" H 2500 7050 50  0000 L CNN
F 2 "" H 2750 7250 60  0001 C CNN
F 3 "" H 2750 7250 60  0001 C CNN
	1    2750 7250
	-1   0    0    -1  
$EndComp
Text Label 5200 7000 0    40   ~ 0
-5V_FILT
$Comp
L C C81
U 1 1
P 4900 7250
F 0 "C81" H 4750 7150 50  0000 L CNN
F 1 "100nF" H 4650 7050 50  0000 L CNN
F 2 "" H 4900 7250 60  0001 C CNN
F 3 "" H 4900 7250 60  0001 C CNN
	1    4900 7250
	-1   0    0    -1  
$EndComp
$Comp
L C C84
U 1 1
P 5200 7250
F 0 "C84" H 5050 7150 50  0000 L CNN
F 1 "100nF" H 4950 7050 50  0000 L CNN
F 2 "" H 5200 7250 60  0001 C CNN
F 3 "" H 5200 7250 60  0001 C CNN
	1    5200 7250
	-1   0    0    -1  
$EndComp
$Comp
L C C86
U 1 1
P 5500 7250
F 0 "C86" H 5350 7150 50  0000 L CNN
F 1 "100nF" H 5250 7050 50  0000 L CNN
F 2 "" H 5500 7250 60  0001 C CNN
F 3 "" H 5500 7250 60  0001 C CNN
	1    5500 7250
	-1   0    0    -1  
$EndComp
$Comp
L C C90
U 1 1
P 5800 7250
F 0 "C90" H 5650 7150 50  0000 L CNN
F 1 "100nF" H 5550 7050 50  0000 L CNN
F 2 "" H 5800 7250 60  0001 C CNN
F 3 "" H 5800 7250 60  0001 C CNN
	1    5800 7250
	-1   0    0    -1  
$EndComp
Wire Wire Line
	1850 7000 3050 7000
Wire Wire Line
	2750 7000 2750 7050
Wire Wire Line
	1850 7000 1850 7050
Wire Wire Line
	2150 7050 2150 7000
Connection ~ 2150 7000
Wire Wire Line
	2450 7000 2450 7050
Connection ~ 2450 7000
Wire Wire Line
	4900 7050 4900 7000
Wire Wire Line
	4600 7000 5800 7000
Wire Wire Line
	5800 7000 5800 7050
Wire Wire Line
	5500 7050 5500 7000
Connection ~ 5500 7000
Wire Wire Line
	5200 7050 5200 7000
Connection ~ 5200 7000
$Comp
L GND #PWR140
U 1 1
P 1850 7500
F 0 "#PWR140" H 1850 7500 30  0001 C CNN
F 1 "GND" H 1850 7430 30  0001 C CNN
F 2 "" H 1850 7500 60  0001 C CNN
F 3 "" H 1850 7500 60  0001 C CNN
	1    1850 7500
	1    0    0    -1  
$EndComp
$Comp
L GND #PWR141
U 1 1
P 2150 7500
F 0 "#PWR141" H 2150 7500 30  0001 C CNN
F 1 "GND" H 2150 7430 30  0001 C CNN
F 2 "" H 2150 7500 60  0001 C CNN
F 3 "" H 2150 7500 60  0001 C CNN
	1    2150 7500
	1    0    0    -1  
$EndComp
$Comp
L GND #PWR142
U 1 1
P 2450 7500
F 0 "#PWR142" H 2450 7500 30  0001 C CNN
F 1 "GND" H 2450 7430 30  0001 C CNN
F 2 "" H 2450 7500 60  0001 C CNN
F 3 "" H 2450 7500 60  0001 C CNN
	1    2450 7500
	1    0    0    -1  
$EndComp
$Comp
L GND #PWR143
U 1 1
P 2750 7500
F 0 "#PWR143" H 2750 7500 30  0001 C CNN
F 1 "GND" H 2750 7430 30  0001 C CNN
F 2 "" H 2750 7500 60  0001 C CNN
F 3 "" H 2750 7500 60  0001 C CNN
	1    2750 7500
	1    0    0    -1  
$EndComp
$Comp
L GND #PWR160
U 1 1
P 4900 7500
F 0 "#PWR160" H 4900 7500 30  0001 C CNN
F 1 "GND" H 4900 7430 30  0001 C CNN
F 2 "" H 4900 7500 60  0001 C CNN
F 3 "" H 4900 7500 60  0001 C CNN
	1    4900 7500
	1    0    0    -1  
$EndComp
$Comp
L GND #PWR162
U 1 1
P 5200 7500
F 0 "#PWR162" H 5200 7500 30  0001 C CNN
F 1 "GND" H 5200 7430 30  0001 C CNN
F 2 "" H 5200 7500 60  0001 C CNN
F 3 "" H 5200 7500 60  0001 C CNN
	1    5200 7500
	1    0    0    -1  
$EndComp
$Comp
L GND #PWR164
U 1 1
P 5500 7500
F 0 "#PWR164" H 5500 7500 30  0001 C CNN
F 1 "GND" H 5500 7430 30  0001 C CNN
F 2 "" H 5500 7500 60  0001 C CNN
F 3 "" H 5500 7500 60  0001 C CNN
	1    5500 7500
	1    0    0    -1  
$EndComp
$Comp
L GND #PWR168
U 1 1
P 5800 7500
F 0 "#PWR168" H 5800 7500 30  0001 C CNN
F 1 "GND" H 5800 7430 30  0001 C CNN
F 2 "" H 5800 7500 60  0001 C CNN
F 3 "" H 5800 7500 60  0001 C CNN
	1    5800 7500
	1    0    0    -1  
$EndComp
Wire Wire Line
	5800 7500 5800 7450
Wire Wire Line
	5500 7450 5500 7500
Wire Wire Line
	5200 7450 5200 7500
Wire Wire Line
	4900 7500 4900 7450
Wire Wire Line
	2750 7500 2750 7450
Wire Wire Line
	2450 7450 2450 7500
Wire Wire Line
	2150 7450 2150 7500
Wire Wire Line
	1850 7450 1850 7500
$Comp
L C C73
U 1 1
P 3050 7250
F 0 "C73" H 2900 7150 50  0000 L CNN
F 1 "100nF" H 2800 7050 50  0000 L CNN
F 2 "" H 3050 7250 60  0001 C CNN
F 3 "" H 3050 7250 60  0001 C CNN
	1    3050 7250
	-1   0    0    -1  
$EndComp
$Comp
L GND #PWR146
U 1 1
P 3050 7500
F 0 "#PWR146" H 3050 7500 30  0001 C CNN
F 1 "GND" H 3050 7430 30  0001 C CNN
F 2 "" H 3050 7500 60  0001 C CNN
F 3 "" H 3050 7500 60  0001 C CNN
	1    3050 7500
	1    0    0    -1  
$EndComp
Wire Wire Line
	3050 7500 3050 7450
Wire Wire Line
	3050 7000 3050 7050
Connection ~ 2750 7000
$Comp
L C C76
U 1 1
P 4600 7250
F 0 "C76" H 4450 7150 50  0000 L CNN
F 1 "100nF" H 4350 7050 50  0000 L CNN
F 2 "" H 4600 7250 60  0001 C CNN
F 3 "" H 4600 7250 60  0001 C CNN
	1    4600 7250
	-1   0    0    -1  
$EndComp
$Comp
L GND #PWR153
U 1 1
P 4600 7500
F 0 "#PWR153" H 4600 7500 30  0001 C CNN
F 1 "GND" H 4600 7430 30  0001 C CNN
F 2 "" H 4600 7500 60  0001 C CNN
F 3 "" H 4600 7500 60  0001 C CNN
	1    4600 7500
	1    0    0    -1  
$EndComp
Wire Wire Line
	4600 7500 4600 7450
Wire Wire Line
	4600 7000 4600 7050
Connection ~ 4900 7000
$Comp
L C C78
U 1 1
P 4750 3000
F 0 "C78" H 4600 2900 50  0000 L CNN
F 1 "100pF" H 4500 2800 50  0000 L CNN
F 2 "" H 4750 3000 60  0001 C CNN
F 3 "" H 4750 3000 60  0001 C CNN
	1    4750 3000
	-1   0    0    -1  
$EndComp
$Comp
L C C83
U 1 1
P 5050 3000
F 0 "C83" H 4900 2900 50  0000 L CNN
F 1 "100pF" H 4800 2800 50  0000 L CNN
F 2 "" H 5050 3000 60  0001 C CNN
F 3 "" H 5050 3000 60  0001 C CNN
	1    5050 3000
	-1   0    0    -1  
$EndComp
$Comp
L C C85
U 1 1
P 5350 3000
F 0 "C85" H 5200 2900 50  0000 L CNN
F 1 "100pF" H 5100 2800 50  0000 L CNN
F 2 "" H 5350 3000 60  0001 C CNN
F 3 "" H 5350 3000 60  0001 C CNN
	1    5350 3000
	-1   0    0    -1  
$EndComp
$Comp
L C C87
U 1 1
P 5650 3000
F 0 "C87" H 5500 2900 50  0000 L CNN
F 1 "100pF" H 5400 2800 50  0000 L CNN
F 2 "" H 5650 3000 60  0001 C CNN
F 3 "" H 5650 3000 60  0001 C CNN
	1    5650 3000
	-1   0    0    -1  
$EndComp
$Comp
L GND #PWR165
U 1 1
P 5650 3250
F 0 "#PWR165" H 5650 3250 30  0001 C CNN
F 1 "GND" H 5650 3180 30  0001 C CNN
F 2 "" H 5650 3250 60  0001 C CNN
F 3 "" H 5650 3250 60  0001 C CNN
	1    5650 3250
	1    0    0    -1  
$EndComp
$Comp
L GND #PWR163
U 1 1
P 5350 3250
F 0 "#PWR163" H 5350 3250 30  0001 C CNN
F 1 "GND" H 5350 3180 30  0001 C CNN
F 2 "" H 5350 3250 60  0001 C CNN
F 3 "" H 5350 3250 60  0001 C CNN
	1    5350 3250
	1    0    0    -1  
$EndComp
$Comp
L GND #PWR161
U 1 1
P 5050 3250
F 0 "#PWR161" H 5050 3250 30  0001 C CNN
F 1 "GND" H 5050 3180 30  0001 C CNN
F 2 "" H 5050 3250 60  0001 C CNN
F 3 "" H 5050 3250 60  0001 C CNN
	1    5050 3250
	1    0    0    -1  
$EndComp
$Comp
L GND #PWR155
U 1 1
P 4750 3250
F 0 "#PWR155" H 4750 3250 30  0001 C CNN
F 1 "GND" H 4750 3180 30  0001 C CNN
F 2 "" H 4750 3250 60  0001 C CNN
F 3 "" H 4750 3250 60  0001 C CNN
	1    4750 3250
	1    0    0    -1  
$EndComp
Wire Wire Line
	4750 2800 4750 2750
Wire Wire Line
	4750 2750 4500 2750
Wire Wire Line
	4500 2650 5050 2650
Wire Wire Line
	5050 2650 5050 2800
Wire Wire Line
	4500 2550 5350 2550
Wire Wire Line
	5350 2550 5350 2800
Wire Wire Line
	4500 2450 5650 2450
Wire Wire Line
	5650 2450 5650 2800
Wire Wire Line
	5650 3200 5650 3250
Wire Wire Line
	5350 3250 5350 3200
Wire Wire Line
	5050 3200 5050 3250
Wire Wire Line
	4750 3200 4750 3250
Text Label 4500 2450 0    40   ~ 0
DAC_V1
Text Label 4500 2550 0    40   ~ 0
DAC_V2
Text Label 4500 2650 0    40   ~ 0
DAC_V3
Text Label 4500 2750 0    40   ~ 0
DAC_V4
$Comp
L LICENCE_CERN B7
U 1 1
P 7007 7074
F 0 "B7" H 7073 8121 60  0001 C CNN
F 1 "LICENCE_CERN" H 8723 8121 60  0001 C CNN
F 2 "~" H 7473 7221 60  0000 C CNN
F 3 "~" H 7473 7221 60  0000 C CNN
	1    7007 7074
	1    0    0    -1  
$EndComp
$Comp
L LOGO B8
U 1 1
P 10202 6584
F 0 "B8" H 10202 6084 60  0001 C CNN
F 1 "LOGO" H 10202 7084 60  0001 C CNN
F 2 "~" H 10202 6584 60  0000 C CNN
F 3 "~" H 10202 6584 60  0000 C CNN
	1    10202 6584
	1    0    0    -1  
$EndComp
$Comp
L +3.3VP #PWR137
U 1 1
P 1600 2400
F 0 "#PWR137" H 1650 2430 20  0001 C CNN
F 1 "+3.3VP" H 1600 2490 30  0000 C CNN
F 2 "" H 1600 2400 60  0000 C CNN
F 3 "" H 1600 2400 60  0000 C CNN
	1    1600 2400
	1    0    0    -1  
$EndComp
$Comp
L +3.3VP #PWR124
U 1 1
P 700 2400
F 0 "#PWR124" H 750 2430 20  0001 C CNN
F 1 "+3.3VP" H 700 2490 30  0000 C CNN
F 2 "" H 700 2400 60  0000 C CNN
F 3 "" H 700 2400 60  0000 C CNN
	1    700  2400
	1    0    0    -1  
$EndComp
$Comp
L R R67
U 1 1
P 1250 4200
F 0 "R67" V 1330 4200 50  0000 C CNN
F 1 "10k" V 1250 4200 50  0000 C CNN
F 2 "" H 1250 4200 60  0001 C CNN
F 3 "" H 1250 4200 60  0001 C CNN
	1    1250 4200
	-1   0    0    1   
$EndComp
$Comp
L R R126
U 1 1
P 1250 4800
F 0 "R126" V 1330 4800 50  0000 C CNN
F 1 "10k" V 1250 4800 50  0000 C CNN
F 2 "" H 1250 4800 60  0001 C CNN
F 3 "" H 1250 4800 60  0001 C CNN
	1    1250 4800
	-1   0    0    1   
$EndComp
$Comp
L GND #PWR135
U 1 1
P 1550 5100
F 0 "#PWR135" H 1550 5100 30  0001 C CNN
F 1 "GND" H 1550 5030 30  0001 C CNN
F 2 "" H 1550 5100 60  0001 C CNN
F 3 "" H 1550 5100 60  0001 C CNN
	1    1550 5100
	1    0    0    -1  
$EndComp
Wire Wire Line
	1250 4450 1250 4550
Connection ~ 1250 4500
$EndSCHEMATC
